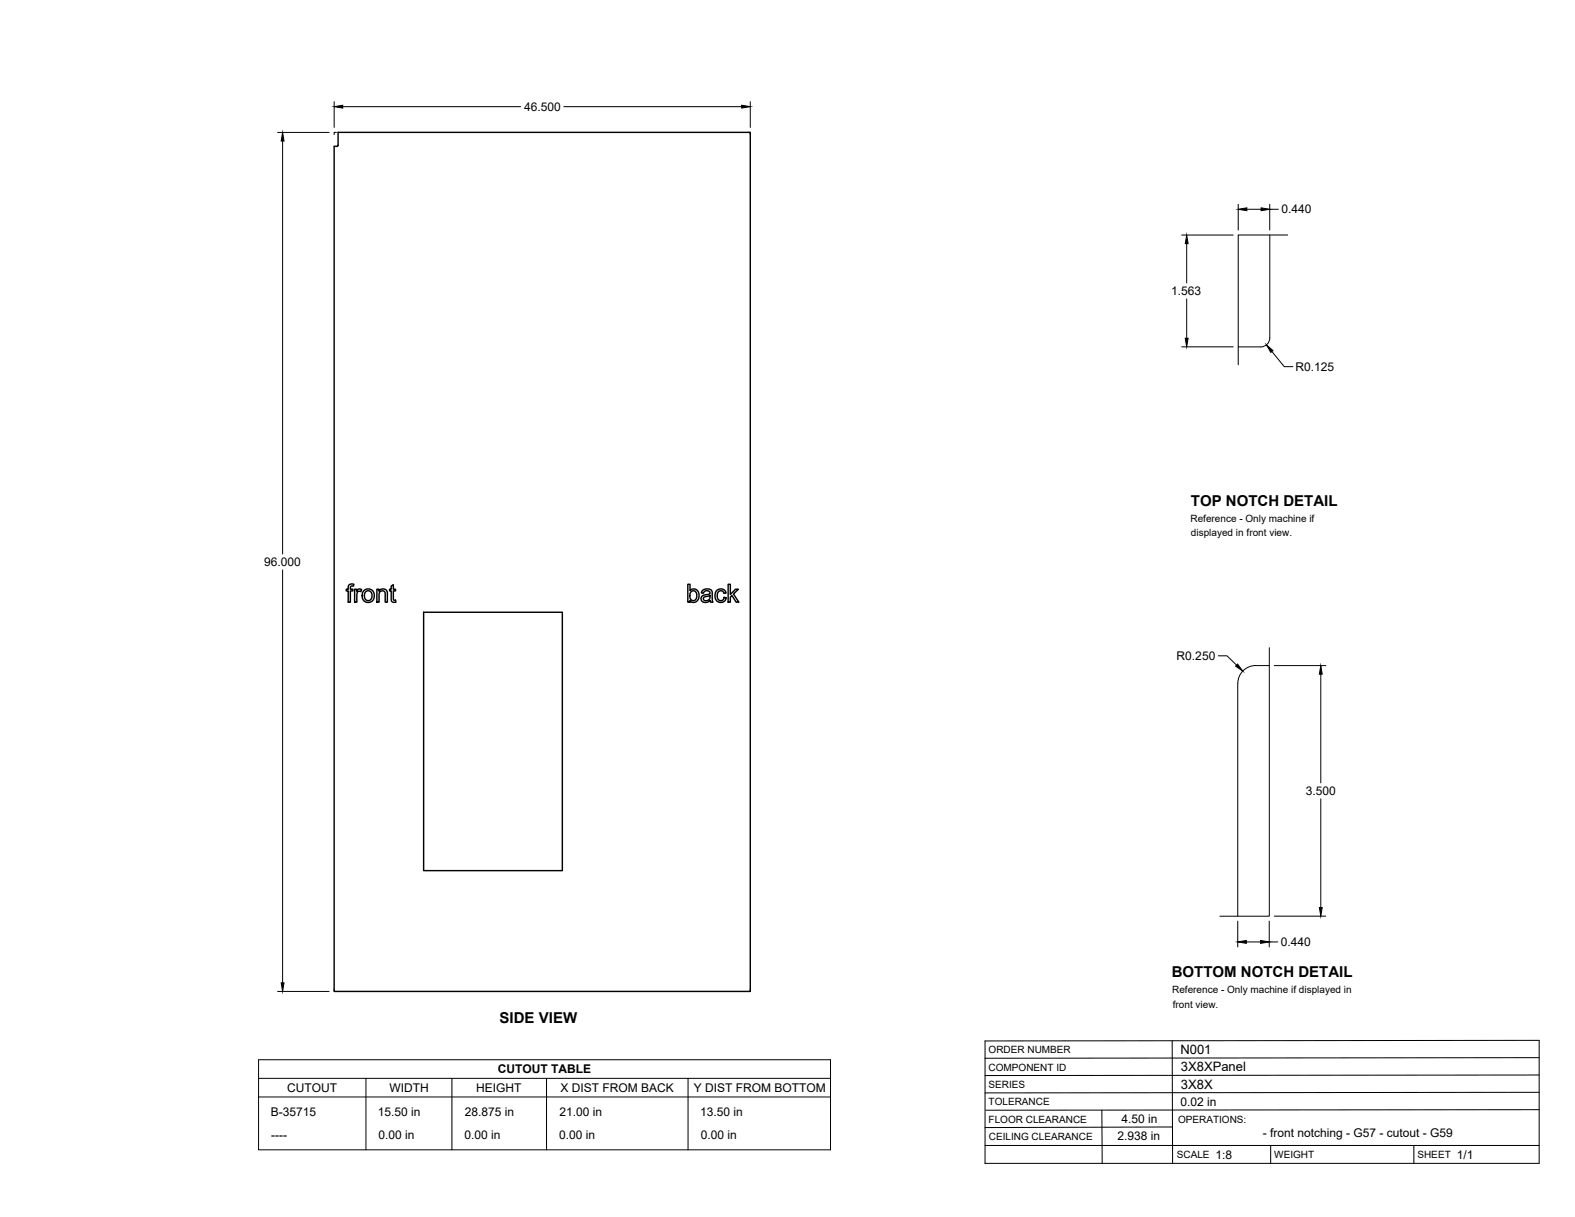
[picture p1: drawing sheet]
<svg xmlns="http://www.w3.org/2000/svg" width="559mm" height="432mm" viewBox="0 0 559 432" stroke-linecap="round" stroke-linejoin="round" font-family="sans-serif">
<!-- layer: Visible -->
<g fill="none" stroke="#000" stroke-width=".51">
<path d="M120 47h146.2v304.8h-147.6v-299.9l1.3-.2zM123.8 207.5l.8-.3 .9 .1-.1 .7a.72 .72 0 0 0-.7-.1 .72 .72 0 0 0-.4 .7v.5h.9v.6h-.9v4h-.8v-4h-.6v-.6h.6zM125.8 209.1h.7v.7a1.12 1.12 0 0 1 1.8-.6l-.3 .7a1.01 1.01 0 0 0-1.2 .1 1.01 1.01 0 0 0-.2 1.2v2.5h-.8zM129.1 209.6a2.31 2.31 0 0 1 3.7 1.6 2.31 2.31 0 0 1-3.5 2.2 2.87 2.87 0 0 1-.2-3.8zM129.7 210l.9-.4 .7 .2 .5 .5 .2 1.5-.8 1.2-1 .1-.7-.7-.2-1.2zM133.7 209.1h.7v.6a1.63 1.63 0 0 1 2-.7 1.63 1.63 0 0 1 1 1.8v2.9h-.7l-.1-3.6-.6-.4-1.1 .2-.4 .8v3h-.8zM138.8 207.9l.8-.4v1.6h.7v.6h-.7v3.1l.7 .2 .2 .7h-.6a1.04 1.04 0 0 1-1.1-1.4v-2.6h-.6v-.6h.6zM150.3 217.2h49.2v91.7h-49.2zM244 207.3h.8v2.3a1.99 1.99 0 0 1 2.6-.2 1.99 1.99 0 0 1 .6 2.5l-.3 .8a1.75 1.75 0 0 1-2.9 .4v.6h-.8zM245.1 210l.6-.4a1.82 1.82 0 0 1 1.6 1.4 1.82 1.82 0 0 1-.8 2l-1.2-.1a2.22 2.22 0 0 1-.5-2.2zM249.2 209.6l1.5-.6 1.2 .1 .5 .3 .3 .6 .2 3.7h-.8l-.1-.6a1.76 1.76 0 0 1-2 .7 1.76 1.76 0 0 1-1.3-1.6l.6-.8 1.8-.5a.68 .68 0 0 0 .8-.6 .68 .68 0 0 0-.9-.7 1.11 1.11 0 0 0-1.4 .9l-.8-.1zM249.7 212l1.4-.4a.44 .44 0 0 1 .6-.2 .44 .44 0 0 1 .2 .5 1.2 1.2 0 0 1-1 1.2 1.2 1.2 0 0 1-1.3-.8z"/>
<path d="M254.3 209.5a1.95 1.95 0 0 1 3.3 .9l-.8 .1a1.26 1.26 0 0 0-1.6-.8 1.26 1.26 0 0 0-.7 1.6l.2 1.1 .5 .6a1.16 1.16 0 0 0 1.7-1l.8 .1-.4 .9a2.07 2.07 0 0 1-2.4 .6 2.07 2.07 0 0 1-1.2-2.2l.2-1.2zM258.3 207.3h.8v3.6l1.9-1.8h1l-1.8 1.7 1.9 2.9h-.9l-1.5-2.4-.6 .5v1.9h-.8z"/>
</g>
<!-- layer: Reference -->
<path d="M119.4 47h-.8v.8M265.4 47h.8v.8M450.5 83.4v36.5a3.2 3.2 0 0 1-3.2 3.2h-8M456.9 83.4h-17.6v46M450.3 236.2a12.8 12.8 0 0 0-7.7 .6 6.4 6.4 0 0 0-3.4 5.7l-.1 82.6M450.3 229.8v95.3h-17.5M118.6 351v.8h.8M266.2 351v.8h-.8" fill="none" stroke="#000" stroke-width=".35"/>
<!-- layer: Titleblock -->
<path d="M349.5 369.3l196.6-.2v43.7h-196.6zM415.9 369.3l.1 43.5M546.1 375.3l-196.6 .2M390.9 393.9l.2 18.9M416 399.9l-66.5 .2M546.1 393.7l-196.3 .2M546.1 387.6l-196.6 .2M546.1 381.4l-196.6 .2M349.5 406.4h196.6M450.8 406.4v6.4M501.6 406.4v6.4" fill="none" stroke="#000" stroke-width=".36"/>
<!-- layer: Custom Tables -->
<path d="M91.7 376h203v32h-203zM91.7 382.6h203M91.7 389.2h203M129.8 382.6v25.4M160.3 382.6v25.4M193.9 382.6v25.4M244.1 382.6v25.4" fill="none" stroke="#000" stroke-width=".35"/>
<!-- layer: FD_Dimensions -->
<g fill="none" stroke="#000" stroke-width=".35">
<path d="M118.6 36.1v9.1M121.6 37.8h63.1M200 37.8h63.1M266.2 36.1v9.1M98.5 47h18.3M100.3 50v146.6M439.3 72.5v9.1M442.4 74.3h5M450.5 72.5v9.1M450.5 74.3h3M419.2 83.4h18.3M421 86.4v14"/>
<path d="M421 106.1v13.9M419.2 123.1h18.3M451.3 124.7l4.4 5.4h3M100.3 202.2v146.5M432.3 232.7h3l3.4 3.3M452.1 236.2h18.3M468.6 239.2v38.6M468.6 283.4v38.6M439.1 326.8v9.2M442.2 334.2h5.1M450.3 326.8v9.2M450.3 334.2h3.1"/>
<path d="M452.1 325.1h18.3M98.5 351.8h18.3"/>
</g>
<g fill="#000" stroke="#000" stroke-width=".35">
<path d="M118.6 37.8l3-.5v1.1zM263.1 37.3l3.1 .5-3.1 .6zM100.3 47l.5 3h-1zM439.3 74.3l3.1-.6v1.1zM447.4 73.7l3.1 .6-3.1 .5zM421 83.4l.5 3h-1zM420.5 120h1l-.5 3.1zM449.3 122.4l2.4 2-.8 .6zM439.1 235.6l1.8 2.5-2.5-1.8zM468.6 236.2l.5 3h-1zM439.1 334.2l3.1-.5v1zM447.3 333.7l3 .5-3 .5z"/>
<path d="M468.1 322h1l-.5 3.1zM99.8 348.7h1l-.5 3.1z"/>
</g>
<g font-size="5.3">
<text x="422.6" y="179.5">TOP NOTCH DETAIL</text>
<text x="415.8" y="346.8">BOTTOM NOTCH DETAIL</text>
<text x="177.3" y="363.1">SIDE VIEW</text>
</g>
<g font-size="4.6">
<text x="418.8" y="373.8">N001</text>
<text x="419" y="380.1">3X8XPanel</text>
<text x="419" y="386.2">3X8X</text>
</g>
<g font-size="4.3">
<text x="185.9" y="39.3">46.500</text>
<text x="454.6" y="75.7">0.440</text>
<text x="415.6" y="104.7">1.563</text>
<text x="459.6" y="131.6">R0.125</text>
<text x="93.8" y="200.9">96.000</text>
<text x="417.5" y="234.2">R0.250</text>
<text x="463.3" y="282.1">3.500</text>
<text x="454.5" y="335.7">0.440</text>
<text x="176.6" y="380.8">CUTOUT TABLE</text>
<text x="101.9" y="387.4">CUTOUT</text>
<text x="138.2" y="387.4">WIDTH</text>
<text x="169" y="387.4">HEIGHT</text>
<text x="198.9" y="387.4">X DIST FROM BACK</text>
<text x="246.1" y="387.4">Y DIST FROM BOTTOM</text>
<text x="418.8" y="392.4">0.02 in</text>
<text x="96.1" y="396.1">B-35715</text>
<text x="134.1" y="396.1">15.50 in</text>
<text x="164.9" y="396.1">28.875 in</text>
<text x="198.5" y="396.1">21.00 in</text>
<text x="248.4" y="396.1">13.50 in</text>
<text x="397.9" y="398.3">4.50 in</text>
<text x="96.2" y="404">----</text>
<text x="134.3" y="404">0.00 in</text>
<text x="164.8" y="404">0.00 in</text>
<text x="198.4" y="404">0.00 in</text>
<text x="248.6" y="404">0.00 in</text>
<text x="396.5" y="404.3">2.938 in</text>
<text x="448.1" y="403.3">- front notching - G57 - cutout - G59</text>
<text x="431.3" y="411.1">1:8</text>
<text x="516.9" y="411.1">1/1</text>
</g>
<g font-size="3.5">
<text x="422.4" y="185">Reference - Only machine if</text>
<text x="422.6" y="190.2">displayed in front view.</text>
<text x="415.9" y="352.4">Reference - Only machine if displayed in</text>
<text x="416.1" y="357.5">front view.</text>
<text x="350.8" y="373.6">ORDER NUMBER</text>
<text x="350.8" y="379.9">COMPONENT ID</text>
<text x="350.8" y="386.1">SERIES</text>
<text x="350.8" y="392.2">TOLERANCE</text>
<text x="350.8" y="398.4">FLOOR CLEARANCE</text>
<text x="418" y="398.4">OPERATIONS:</text>
<text x="350.8" y="404.4">CEILING CLEARANCE</text>
<text x="417.5" y="410.9">SCALE</text>
<text x="452.1" y="410.9">WEIGHT</text>
<text x="502.9" y="410.9">SHEET</text>
</g>
</svg>
